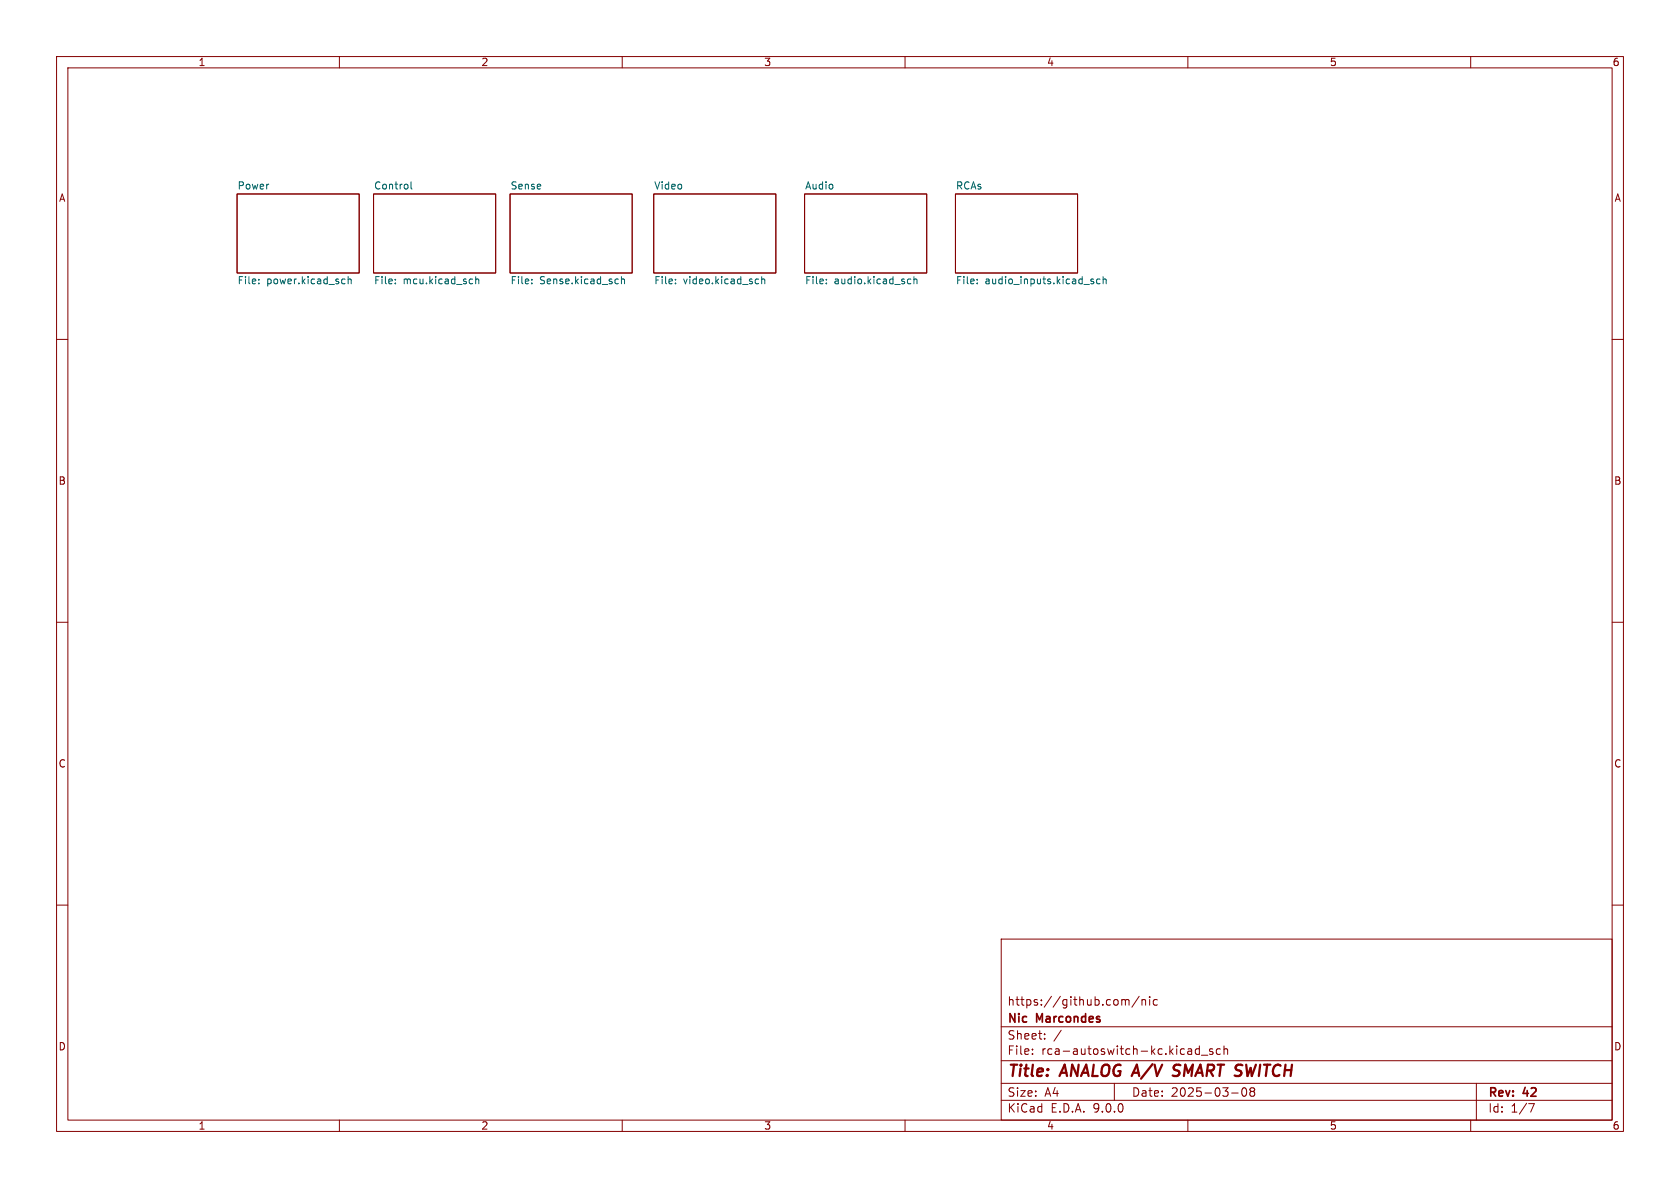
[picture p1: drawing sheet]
<svg xmlns="http://www.w3.org/2000/svg" width="297mm" height="210mm" viewBox="0 0 297 210" stroke-linecap="round" stroke-linejoin="round" font-family="sans-serif">
<g fill="none" stroke="#840000" stroke-width=".18">
<path d="M10 10h277v190h-277zM12 12h273v186h-273zM60 10v2M110 10v2M160 10v2M210 10v2M260 10v2M41.9 34.3h21.6v14h-21.6zM66 34.3h21.6v14h-21.6zM90.2 34.3h21.6v14h-21.6zM115.6 34.3h21.6v14h-21.6zM142.2 34.3h21.6v14h-21.6z"/>
<path d="M168.9 34.3h21.6v14h-21.6zM10 60h2M285 60h2M10 110h2M285 110h2M10 160h2M177 166h108v32h-108zM198.4 176.8l.3-.1 .3 .2M199 176.9l.2-.2 .3 .1 .1 .9M199 176.9v.8M201.4 176.1l-1.3 2M201.9 176.8l.2-.1 .4 .1v.9"/>
<path d="M201.9 176.7v1M203.2 176.2v.1M203.2 176.7v1M204.6 176.8l-.4-.1-.3 .3v.4l.1 .2h.6M285 160h2M60 198v2M110 198v2M160 198v2M177 194.5h108M177 191.5h108M177 187.5h108M177 181.5h108"/>
<path d="M182.5 186.3v.1M182.5 185.5v.1M184.7 183.6v.1M184.7 182.8v.1M187.6 182.1l-1.3 2M197 191.5v3M210 198v2M212 184.9v1.5M212 185.5l-.4-.1-.3 .3v.4l.2 .2h.5M212.4 186.5h1.1M214.4 185.5l-.4-.1-.2 .2 .1 .2 .5 .2v.3h-.6M215.7 185.5l-.4-.1-.3 .3v.4l.2 .2h.5"/>
<path d="M216.4 185.5l.2-.1 .4 .1v.9M216.4 184.9v1.5M217.7 193.2h1.2M219.7 192.4l.2-.1a.81 .81 0 0 1 .6 .6 .81 .81 0 0 1-.3 .8l-.2 .1a.81 .81 0 0 1-.3-1.4zM221.2 192.9l-.2-.2 .2-.4 .5 .1 .1 .2-.3 .3M221.2 192.9l-.2 .3v.5l.2 .1 .5-.1 .1-.2-.1-.4-.2-.2M221.2 192.9h.3M260 198v2M261 191.5v6.5M270.2 195.1h1l-.6 1.5"/>
</g>
<path d="M208.4 190a.85 .85 0 0 1-1.1 .1M208.4 188.2l-.7 .1a.46 .46 0 0 0-.2 .5 .46 .46 0 0 0 .3 .4l.6 .2" fill="none" stroke="#840000" stroke-width=".4"/>
<g fill="none" stroke="#006464" stroke-width=".18">
<path d="M72.7 32.1v1.1l.2 .2M45.8 50v.2M45.8 49.4v.1M60.6 49.3l.4 .1M61 50.1l-.4 .1M61.5 49.4l.2-.1 .3 .1 .1 .8M61.5 48.9v1.3M69.9 50v.2M69.9 49.4v.1M83.4 49.3l.2 .1M83.6 50.1l-.2 .1M84.1 49.4l.2-.1 .3 .1v.8"/>
<path d="M84.1 48.9v1.3M94 50v.2M94 49.4v.1M109.2 49.3l.1 .1M109.3 50.1l-.1 .1M109.9 49.4l.1-.1 .3 .1 .1 .8M109.9 48.9v1.3M119.4 50v.2M119.4 49.4v.1M133.8 49.3l.3 .1M134.1 50.1l-.3 .1M134.7 49.4l.1-.1 .3 .1 .1 .8"/>
<path d="M134.7 48.9v1.3M146.1 50v.2M146.1 49.4v.1M160.5 50.1h.5M160.5 49.4h.5M161.6 49.4l.2-.1 .3 .1v.8M161.6 48.9v1.3M172.8 50v.2M172.8 49.4v.1M193 49.7l.3 .1 .1 .2-.2 .2h-.2M193 49.3l.3 .1M194.5 49.4l-.4-.1-.2 .3 .1 .5h.5"/>
<path d="M195 49.4l.2-.1 .3 .1 .1 .8M195 48.9v1.3"/>
</g>
<g font-size="2.8" fill="#840000">
<text x="178" y="190.9">Title:</text>
<text x="187.7" y="190.9">ANALOG A/V</text>
<text x="209.1" y="190.9">SMART SWITCH</text>
</g>
<g font-size="2.1" fill="#840000">
<text x="178" y="178">https://github.com/nic</text>
<text x="178" y="184">Sheet:</text>
<text x="178" y="181.2">Nic</text>
<text x="183.3" y="181.2">Marcondes</text>
<text x="178" y="186.7">File:</text>
<text x="184.1" y="186.7">rca-autoswitch-kc.kicad_sch</text>
<text x="178" y="196.9">KiCad</text>
<text x="178" y="194.1">Size:</text>
<text x="184.7" y="194.1">A4</text>
<text x="185.7" y="196.9">E.D.A.</text>
<text x="193.3" y="196.9">9.0.0</text>
<text x="200" y="194.1">Date:</text>
<text x="207" y="194.1">2025-03-08</text>
<text x="263" y="194.3">Rev:</text>
<text x="263" y="196.9">Id:</text>
<text x="267.1" y="196.9">1/7</text>
<text x="269.4" y="194.3">42</text>
</g>
<g font-size="1.8" fill="#840000">
<text x="35" y="11.9">1</text>
<text x="85" y="11.9">2</text>
<text x="135" y="11.9">3</text>
<text x="185" y="11.9">4</text>
<text x="235" y="11.9">5</text>
<text x="285" y="11.9">6</text>
<text x="10.3" y="35.9">A</text>
<text x="285.3" y="35.9">A</text>
<text x="10.3" y="85.9">B</text>
<text x="285.3" y="85.9">B</text>
<text x="10.3" y="135.9">C</text>
<text x="285.3" y="135.9">C</text>
<text x="10.3" y="185.9">D</text>
<text x="285.3" y="185.9">D</text>
<text x="35" y="199.9">1</text>
<text x="85" y="199.9">2</text>
<text x="135" y="199.9">3</text>
<text x="185" y="199.9">4</text>
<text x="235" y="199.9">5</text>
<text x="285" y="199.9">6</text>
</g>
<g font-size="1.8" fill="#006464">
<text x="41.9" y="33.6">Power</text>
<text x="66" y="33.6">Control</text>
<text x="90.2" y="33.6">Sense</text>
<text x="115.6" y="33.6">Video</text>
<text x="142.2" y="33.6">Audio</text>
<text x="168.9" y="33.6">RCAs</text>
<text x="41.9" y="50.6">File:</text>
<text x="47.1" y="50.6">power.kicad_sch</text>
<text x="66" y="50.6">File:</text>
<text x="71.3" y="50.6">mcu.kicad_sch</text>
<text x="90.2" y="50.6">File:</text>
<text x="95.4" y="50.6">Sense.kicad_sch</text>
<text x="115.6" y="50.6">File:</text>
<text x="120.8" y="50.6">video.kicad_sch</text>
<text x="142.2" y="50.6">File:</text>
<text x="147.5" y="50.6">audio.kicad_sch</text>
<text x="168.9" y="50.6">File:</text>
<text x="174.1" y="50.6">audio_inputs.kicad_sch</text>
</g>
</svg>
